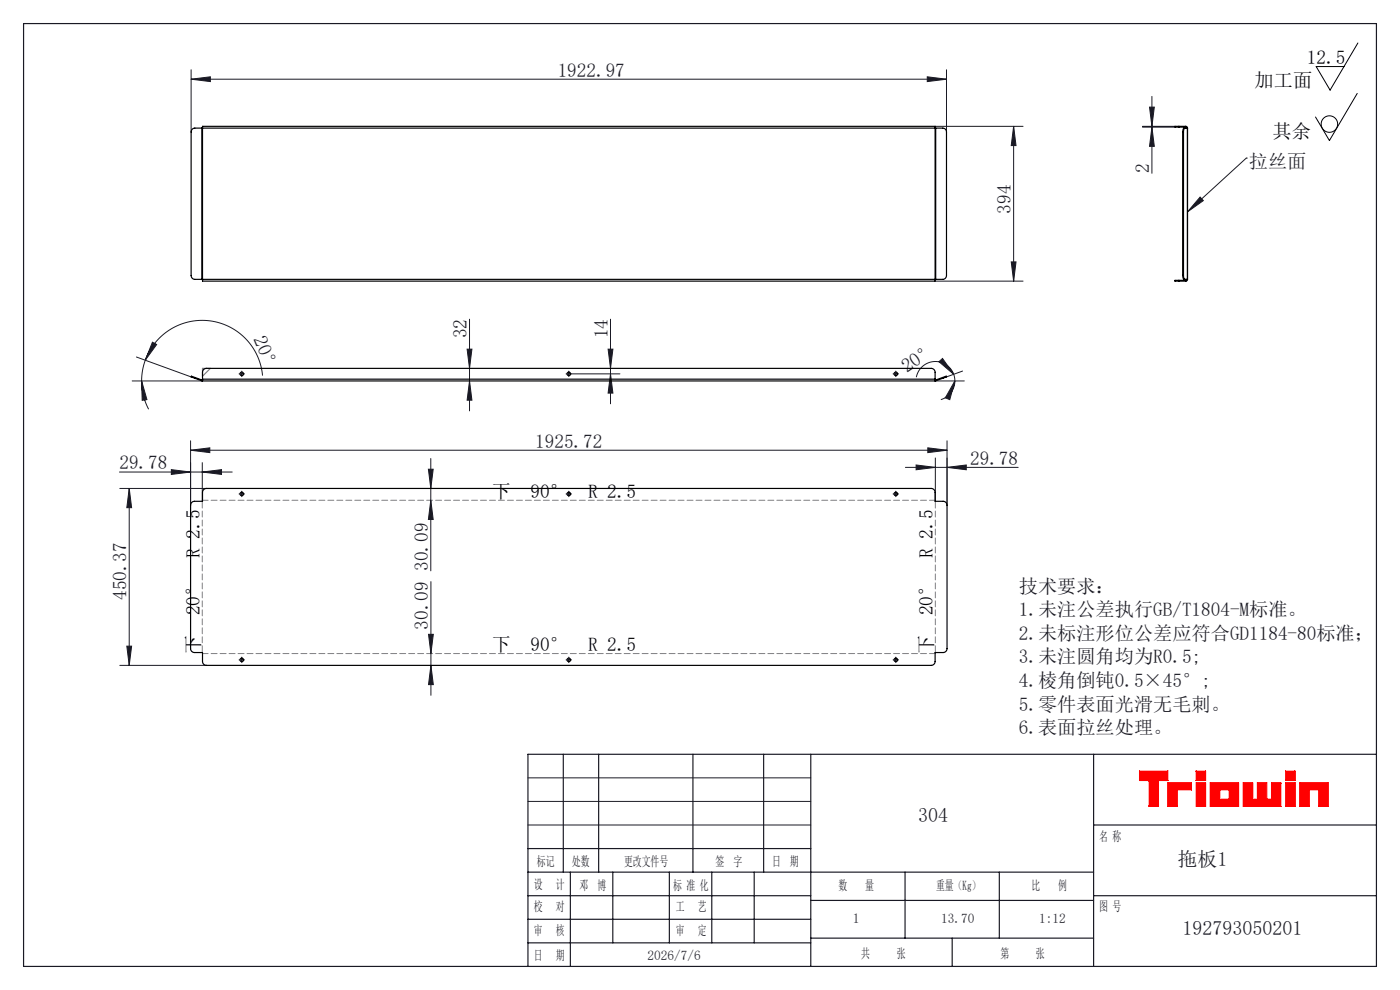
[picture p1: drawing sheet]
<svg xmlns="http://www.w3.org/2000/svg" width="297mm" height="210mm" viewBox="0 0 297 210" stroke-linecap="round" stroke-linejoin="round" font-family="sans-serif">
<g fill="none" stroke="#000" stroke-width=".21">
<path d="M287.9 19.8l-5.9 10-2.9-5M288.1 9.1l-5.9 10-3-5h5.9"/>
<circle cx="282" cy="26.3" r="1.75"/>
</g>
<path d="M241.8 163.6h6v2h-2v5.5h-2v-5.5h-2zM247.8 166.1h5v1.5h-3v3.5h-2zM253.8 163.6h2v2h-2zM253.8 166.1h2v5h-2zM256.8 166.1h6v5h-6zM258.8 167.6h2v2h-2zM263.8 166.1h2v3.5h1v-3.5h2v3.5h1v-3.5h2v5h-8zM272.8 163.6h2v2h-2zM272.8 166.1h2v5h-2zM275.8 166.1h6v5h-2v-3.5h-2v3.5h-2z" fill="none" stroke="#f00" stroke-width=".25"/>
<path d="M112 175h60M112 165h60M112 170h60" fill="none" stroke="#191924" stroke-width=".21"/>
<g fill="none" stroke="#191924" stroke-width=".25">
<path d="M5 5h287v200h-287zM119.5 160v25M127 160v25M147 160v25M162 160v25M172 160v45M232 160v45M232 175h60M292 160h-180v45M112 180h60M112 195h60M112 185h120"/>
<path d="M112 190h60M121 185v20M130 185v15M142 185v15M151 185v15M160 185v15M172 191h60M172 199h60M192 185v14M202 199v6M212 185v14M232 190h60"/>
<path d="M112 200h60"/>
</g>
<path d="M241.8 163.6v2h2v5.5h2v-5.5h2v-2zM247.8 166.1v5h2v-3.5h3v-1.5zM253.8 163.6v2h2v-2zM253.8 166.1v5h2v-5zM256.8 166.1v5h6v-5zM258.8 167.6h2v2h-2zM263.8 166.1v5h8v-5h-2v3.5h-1v-3.5h-2v3.5h-1v-3.5zM272.8 163.6v2h2v-2zM272.8 166.1v5h2v-5zM275.8 166.1v5h2v-3.5h2v3.5h2v-5z" fill-rule="evenodd" fill="#f00"/>
<g fill="none" stroke="#191924" stroke-width=".21">
<path d="M40.5 16.8l4.1-.5v1zM40.5 14.8v13.2M40.5 16.8h160.3M196.7 16.3l4.1 .5-4.1 .5zM200.8 14.8v13.2M198.4 26.8h18.6M215 26.8v32.8M215 26.8l.5 4.1h-1zM242.4 26.8h6.9M242.4 27h6.9M243.9 22.7h1l-.5 4.1zM244.4 27l.5 4h-1z"/>
<path d="M244.4 20.5v16.3M264.4 33.5h.1M264.4 33.5l-12.5 11.4M198.4 59.6h18.6M214.5 55.6h1l-.5 4zM254.6 41.8l.7 .8-3.4 2.3zM28.9 75.7l11.6 4.3M30.8 76.4a12.8 12.8 0 0 0-.8 4.4M30.8 76.4a12.9 12.9 0 0 1 13.8-8.3 12.9 12.9 0 0 1 11.1 11.6M32.3 72.6l.9 .5-2.4 3.3zM51.1 79.3h.4M51.3 79.1v.4"/>
<path d="M99.1 74.1h1l-.5 4zM99.6 67.7v19.5M120.5 79.3h.4M120.7 79.1v.4M121.3 79.3h10.2M129 74.1h1l-.5 4zM129.5 67.7v18M129.5 79.3l.5 4.1h-1zM189.8 79.3h.5M190 79.1v.4M199.2 76.7l.7-.7 2.4 3.4zM202.3 79.4l.3 1.4"/>
<path d="M202.3 79.4a4.1 4.1 0 0 0-4.2-2.7 4.1 4.1 0 0 0-3.7 3.3M204.2 78.7l-3.4 1.3M28 80.8h15M30 80.8l1.2 4-1 .1zM30 80.8a12.8 12.8 0 0 0 1.5 6M36.4 99.6l4 .5-4 .5zM40.4 95.5l4.1-.5v1zM40.4 93.5v13.7M40.4 95.5h160.5M42.9 98.1v8.2M90.9 99.5h1l-.5 4.1zM91.4 97.3v23.8"/>
<path d="M99.6 80.8l.5 4.1h-1zM192.1 99.1h23.9M194.3 98.6l4.1 .5-4.1 .5zM196.8 95l4.1 .5-4.1 .5zM198.4 80.8h6.2M198.4 97.1v9.2M200.9 99.1l4.1-.5v1zM200.9 93.5v13.7M202.6 80.8l-1.1 4-1-.4zM202.6 80.8a4.1 4.1 0 0 1-3 4M25.3 100.1h24M25.4 103.6h18.4"/>
<path d="M27.4 103.6l.5 4.1h-1zM27.4 103.6v37.5M42.9 100.1l4.1-.5v1zM51.1 104.8h.4M51.3 104.6v.4M91.4 106.1l.5 4.1h-1zM120.5 104.8h.4M120.7 104.6v.4M189.8 104.8h.5M190 104.6v.4M26.9 137.1h1l-.5 4zM51.1 140h.4"/>
<path d="M51.3 139.8v.4M90.9 134.6h1l-.5 4zM91.4 123.4v24.1M120.5 140h.4M120.7 139.8v.4M189.8 140h.5M190 139.8v.4M25.4 141.1h18.4M91.4 141.1l.5 4.1h-1z"/>
</g>
<g fill="none" stroke="#191924" stroke-width=".21" stroke-dasharray="30.5 1.3 1.3 1.3">
<path d="M50.9 79.3h-.2M51.3 78.9v-.2M51.3 79.7v.2M51.7 79.3h.2M120.3 79.3h-.2M120.7 78.9v-.2M120.7 79.7v.2M121.1 79.3h.2M189.6 79.3h-.1M190 78.9v-.2M190 79.7v.2M190.5 79.3h.1"/>
<path d="M50.9 104.8h-.2M51.3 104.4v-.2M51.3 105.2v.2M51.7 104.8h.2M120.3 104.8h-.2M120.7 104.4v-.2M120.7 105.2v.2M121.1 104.8h.2M189.6 104.8h-.1M190 104.4v-.2M190 105.2v.2M190.5 104.8h.1"/>
<path d="M50.9 140h-.2M51.3 139.6v-.2M51.7 140h.2M120.3 140h-.2M120.7 139.6v-.2M121.1 140h.2M189.6 140h-.1M190 139.6v-.2M190.5 140h.1M51.3 140.4v.2M120.7 140.4v.2M190 140.4v.2"/>
</g>
<path d="M42.9 106.3v32.1M198.4 138.4v-32.1" fill="none" stroke="#808080" stroke-width=".21" stroke-dasharray="1.3 .6" stroke-dashoffset="-.2"/>
<path d="M198.4 106.1h-155.4M43 138.6h155.4" fill="none" stroke="#808080" stroke-width=".21" stroke-dasharray="1.3 .6" stroke-dashoffset=".1"/>
<path d="M43 78.1h1.6l-1.6 1.7z" fill="none" stroke="#808080" stroke-width=".25"/>
<g fill="#191924">
<path d="M254.6 41.8l.7 .8-3.4 2.3z"/>
<path d="M32.3 72.6l.9 .5-2.4 3.3zM30 80.8l1.2 4-1 .1z"/>
<path d="M42.9 100.1l4.1-.5v1zM36.4 99.6l4 .5-4 .5z"/>
<path d="M40.4 95.5l4.1-.5v1zM196.8 95l4.1 .5-4.1 .5z"/>
<path d="M40.5 16.8l4.1-.5v1zM196.7 16.3l4.1 .5-4.1 .5z"/>
<path d="M202.6 80.8l-1.1 4-1-.4zM199.2 76.7l.7-.7 2.4 3.4z"/>
<path d="M129.5 79.3l.5 4.1h-1zM129 74.1h1l-.5 4zM91.4 106.1l.5 4.1h-1zM90.9 99.5h1l-.5 4.1zM91.4 141.1l.5 4.1h-1zM90.9 134.6h1l-.5 4z"/>
<path d="M99.6 80.8l.5 4.1h-1zM99.1 74.1h1l-.5 4z"/>
<path d="M243.9 22.7h1l-.5 4.1zM244.4 27l.5 4h-1z"/>
<path d="M214.5 55.6h1l-.5 4zM215 26.8l.5 4.1h-1z"/>
<path d="M27.4 103.6l.5 4.1h-1zM26.9 137.1h1l-.5 4z"/>
<path d="M194.3 98.6l4.1 .5-4.1 .5zM200.9 99.1l4.1-.5v1z"/>
</g>
<g fill="none" stroke="#000" stroke-width=".25">
<path d="M42.8 27.2h.2M42.8 27.2h-1.5a.81 .81 0 0 0-.8 .8v30.4a.81 .81 0 0 0 .8 .9h1.5M42.8 27.2v32.1M43 27.2v-.4h155.4v.4M43 27.2v32.1M43 27.2h155.4M198.4 27.2h.1M198.4 27.2v32.1M198.5 27.2h1.5a.81 .81 0 0 1 .8 .8v30.4a.81 .81 0 0 1-.8 .9h-1.5M198.5 27.2v32.1M250.1 26.8h-.2a.45 .45 0 0 0-.6 .2h.8M250.1 26.8h1.5"/>
<path d="M250.1 26.8v.2M250.1 27h1.5M250.9 28h.2M250.9 28v30.4M251.1 28v30.4M251.4 27.2l-.2 .2-.1 .6M251.6 26.8l.2 .1 .1 .3M251.6 27l.2 .2M251.6 26.8v.2M251.9 27.2h-.8l-.2 .8M251.9 27.2h.1M251.9 27.2v32.1"/>
<path d="M42.8 59.3h.2M43 59.3v.3h155.4v-.3M43 59.3h155.4M198.4 59.3h.1M250.1 59.5h-.2a.45 .45 0 0 0-.6 .1h.8M250.1 59.6h1.5M250.1 59.5v.1M250.1 59.5h1.5M250.9 58.4l.2 .8 .8 .1M250.9 58.4h.2M251.1 58.4l.1 .6 .2 .3M251.6 59.5v.1"/>
<path d="M251.8 59.3l-.2 .2M251.9 59.3h.1M251.9 59.3l-.1 .2-.2 .1M41.3 80.2l1.5 .6M41.4 80.1l-.2-.1a.45 .45 0 0 0-.7 0l.8 .2M41.4 80.1l-.1 .1M41.4 80.1l1.5 .5M42.8 80.8h.2M42.9 80.6h.1M42.9 80.6l-.1 .2M43 80.4v-1.4a.83 .83 0 0 1 .8-.9h153.7a.83 .83 0 0 1 .9 .9v1.4M43 80.4v.4"/>
<path d="M43 80.4h155.4M43 80.8h155.4M198.4 80.4v.4M198.4 80.6h.1M198.4 80.6l.1 .2M198.5 80.8h-.1M200 80.1l.1-.1a.45 .45 0 0 1 .7 0l-.8 .2M200 80.1v.1M200 80.1l-1.6 .5M200 80.2l-1.5 .6M43.2 103.9l.6-.3h153.7a.83 .83 0 0 1 .9 .8v1.9h1.7a.83 .83 0 0 1 .8 .9v30.4a.83 .83 0 0 1-.8 .8h-1.7v1.9a.83 .83 0 0 1-.9 .8h-153.7a.83 .83 0 0 1-.8-.8v-1.9h-1.7a.83 .83 0 0 1-.9-.8v-30.4a.83 .83 0 0 1 .9-.9h1.7v-1.9z"/>
<circle cx="51.3" cy="79.3" r=".37"/>
<circle cx="120.7" cy="79.3" r=".37"/>
<circle cx="190" cy="79.3" r=".37"/>
<circle cx="51.3" cy="104.8" r=".37"/>
<circle cx="120.7" cy="104.8" r=".37"/>
<circle cx="190" cy="104.8" r=".37"/>
<circle cx="51.3" cy="140" r=".37"/>
<circle cx="120.7" cy="140" r=".37"/>
<circle cx="190" cy="140" r=".37"/>
</g>
<g font-size="4.2" fill="#191924">
<text x="194.8" y="174.4">304</text>
<text x="249.8" y="183.6">拖板1</text>
<text x="250.9" y="198.4">192793050201</text>
</g>
<g font-size="4.1" fill="#191924">
<text x="118.3" y="16.2">1922.97</text>
<text x="264.9" y="35.7">拉丝面</text>
<text x="243.8" y="36.8" transform="rotate(-90 243.8 36.8)">2</text>
<text x="214.5" y="45.3" transform="rotate(-90 214.5 45.3)">394</text>
<text x="53.7" y="71.9" transform="rotate(67 53.7 71.9)">20°</text>
<text x="99" y="71.8" transform="rotate(-90 99 71.8)">32</text>
<text x="128.9" y="71.8" transform="rotate(-90 128.9 71.8)">14</text>
<text x="192.4" y="79.2" transform="rotate(-34 192.4 79.2)">20°</text>
<text x="113.5" y="94.9">1925.72</text>
<text x="25.3" y="99.6">29.78</text>
<text x="205.8" y="98.6">29.78</text>
<text x="90.8" y="121.1" transform="rotate(-90 90.8 121.1)">30.09</text>
<text x="216.1" y="125.7">技术要求：</text>
<text x="26.8" y="127.3" transform="rotate(-90 26.8 127.3)">450.37</text>
<text x="216.1" y="130.7">1.未注公差执行GB/T1804-M标准。</text>
<text x="90.8" y="133.6" transform="rotate(-90 90.8 133.6)">30.09</text>
<text x="216.1" y="135.7">2.未标注形位公差应符合GD1184-80标准；</text>
<text x="216.1" y="140.7">3.未注圆角均为R0.5;</text>
<text x="216.1" y="145.7">4.棱角倒钝0.5×45°;</text>
<text x="216.1" y="150.7">5.零件表面光滑无毛刺。</text>
<text x="216.1" y="155.7">6.表面拉丝处理。</text>
</g>
<g font-size="4.1">
<text x="277.2" y="13.5">12.5</text>
<text x="266.2" y="18.5">加工面</text>
<text x="270" y="29.2">其余</text>
<text x="104.4" y="105.6">下</text>
<text x="112.5" y="105.6">90°</text>
<text x="124.7" y="105.6">R 2.5</text>
<text x="42.4" y="118.3" transform="rotate(-90 42.4 118.3)">R 2.5</text>
<text x="197.9" y="118.3" transform="rotate(-90 197.9 118.3)">R 2.5</text>
<text x="42.4" y="130.5" transform="rotate(-90 42.4 130.5)">20°</text>
<text x="197.9" y="130.5" transform="rotate(-90 197.9 130.5)">20°</text>
<text x="42.4" y="138.7" transform="rotate(-90 42.4 138.7)">下</text>
<text x="104.4" y="138.1">下</text>
<text x="112.5" y="138.1">90°</text>
<text x="124.7" y="138.1">R 2.5</text>
<text x="197.9" y="138.7" transform="rotate(-90 197.9 138.7)">下</text>
</g>
<text font-size="2.9" fill="#191924" x="180.9" y="195.8">1</text>
<g font-size="2.8" fill="#191924">
<text x="233.2" y="178.4">名 称</text>
<text x="113.9" y="183.6">标记</text>
<text x="121.3" y="183.6">处数</text>
<text x="132.4" y="183.6">更改文件号</text>
<text x="151.8" y="183.6">签 字</text>
<text x="163.8" y="183.6">日 期</text>
<text x="113.2" y="188.7">设</text>
<text x="117.9" y="188.7">计</text>
<text x="123" y="188.7">邓 博</text>
<text x="142.8" y="188.7">标 准 化</text>
<text x="177.9" y="188.8">数</text>
<text x="183.6" y="188.8">量</text>
<text x="198.6" y="188.8">重量（Kg）</text>
<text x="218.8" y="188.8">比</text>
<text x="224.5" y="188.8">例</text>
<text x="113.2" y="193.3">校</text>
<text x="117.9" y="193.3">对</text>
<text x="143.4" y="193.3">工</text>
<text x="148.1" y="193.3">艺</text>
<text x="199.7" y="195.8">13.70</text>
<text x="220.5" y="195.8">1:12</text>
<text x="233.2" y="193.3">图 号</text>
<text x="113.2" y="198.4">审</text>
<text x="113.2" y="203.6">日</text>
<text x="117.9" y="198.4">核</text>
<text x="117.9" y="203.6">期</text>
<text x="137.4" y="203.6">2026/7/6</text>
<text x="143.4" y="198.4">审</text>
<text x="148.1" y="198.4">定</text>
<text x="182.7" y="203.1">共</text>
<text x="190.2" y="203.1">张</text>
<text x="212.2" y="203.1">第</text>
<text x="219.7" y="203.1">张</text>
</g>
</svg>
